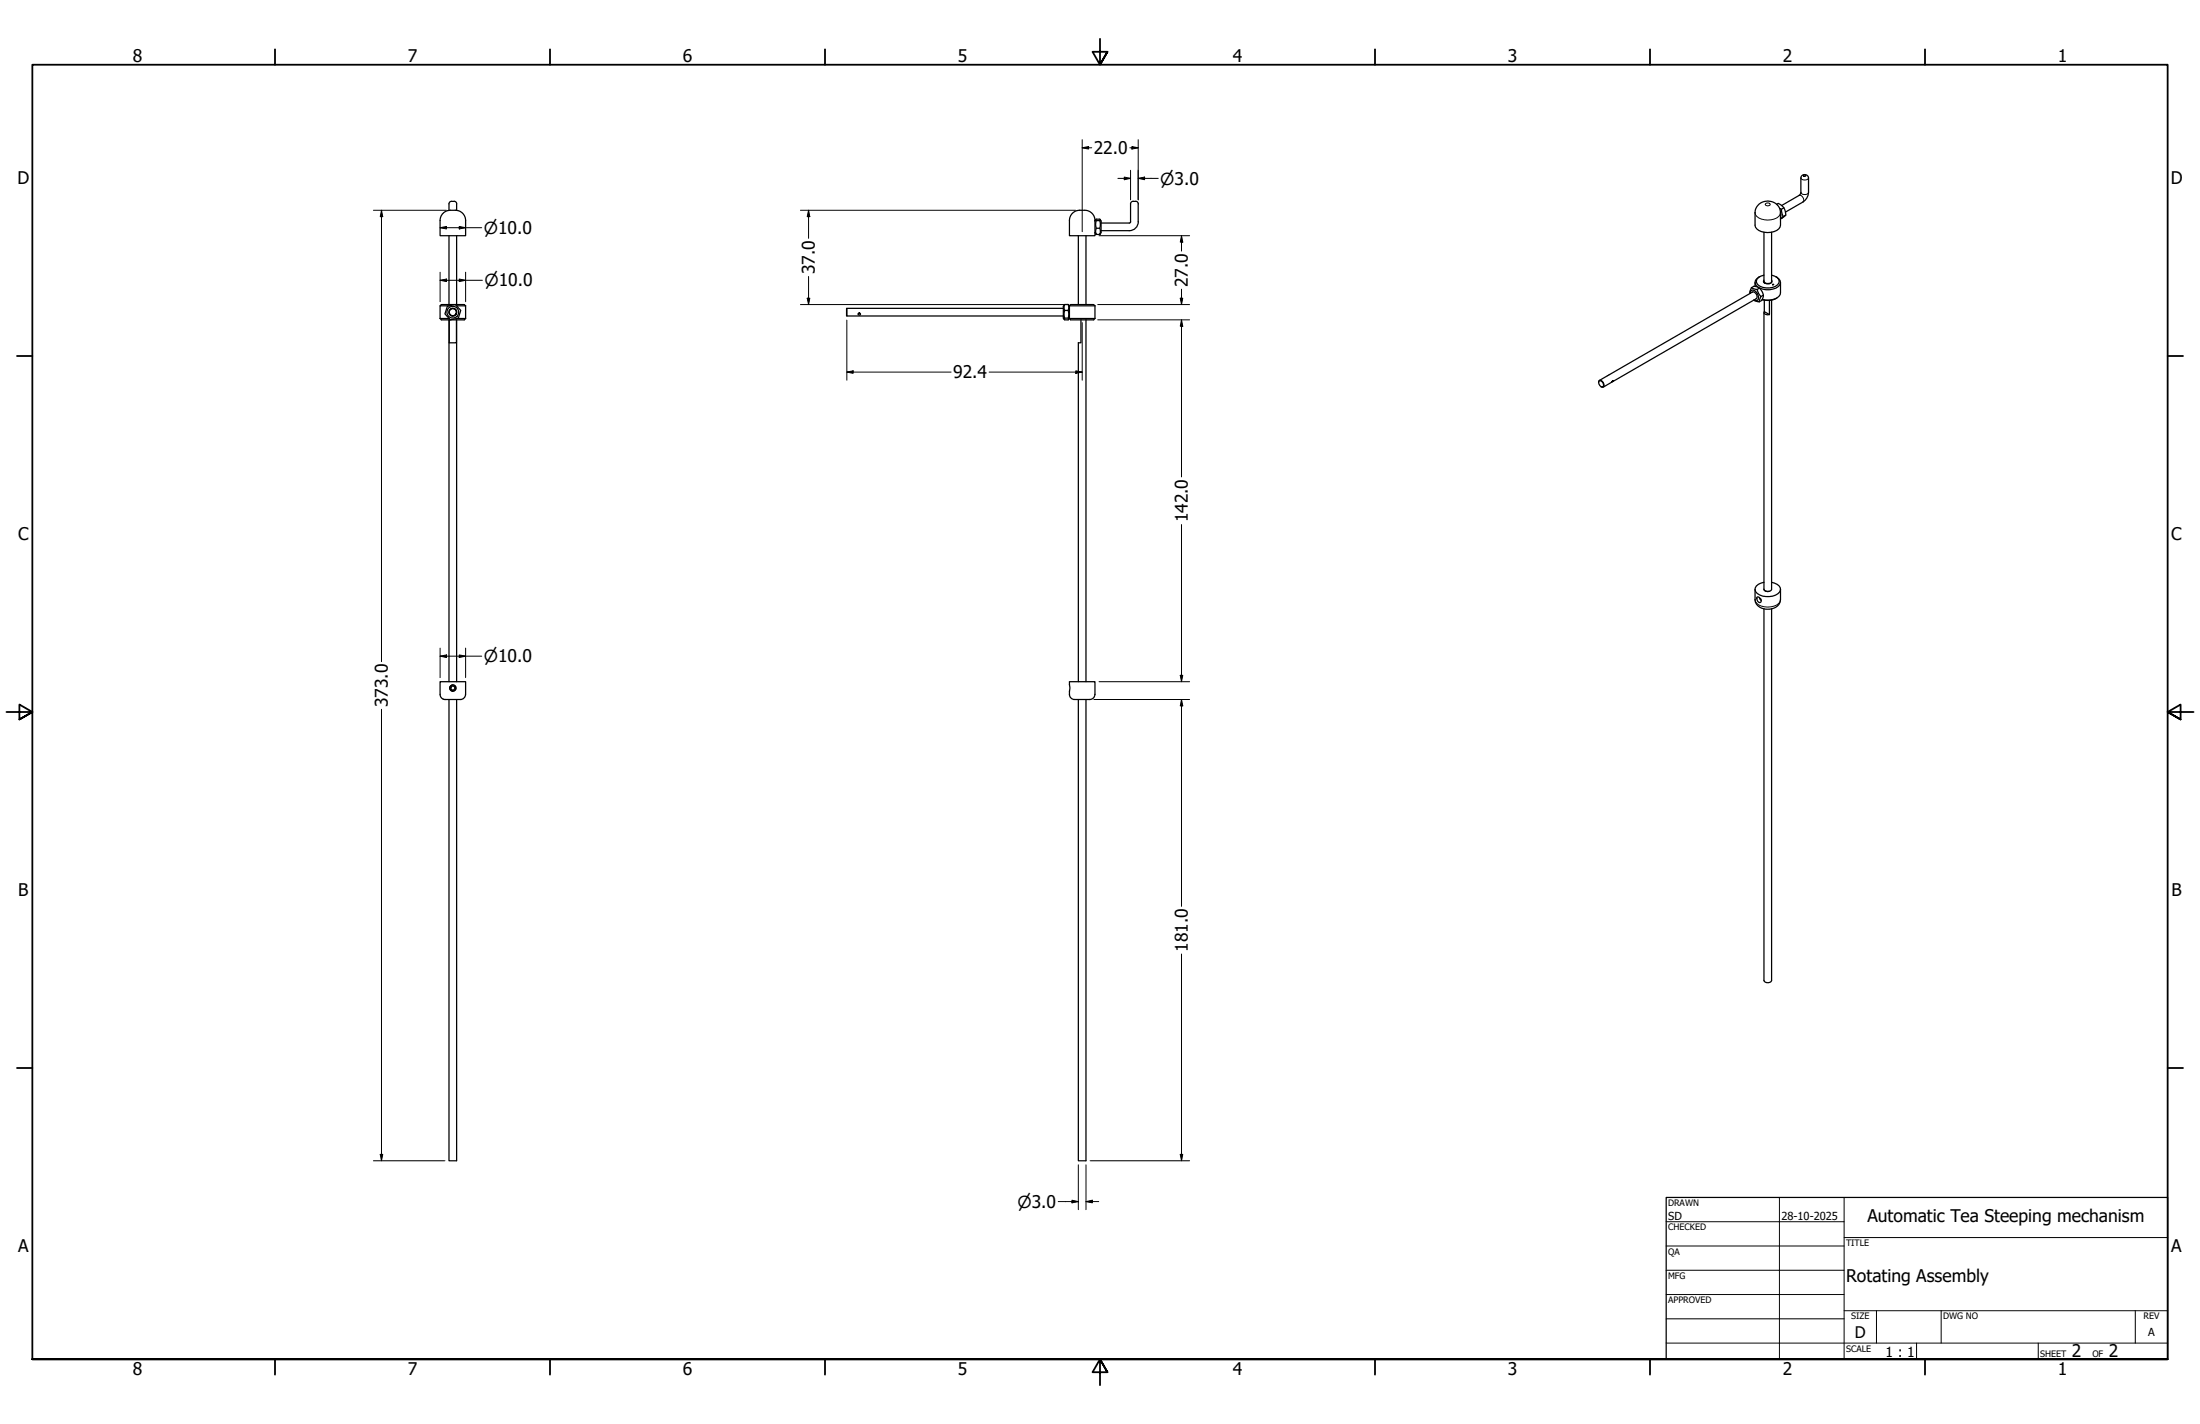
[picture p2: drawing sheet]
<svg xmlns="http://www.w3.org/2000/svg" width="864mm" height="559mm" viewBox="0 0 864 559" stroke-linecap="round" stroke-linejoin="round" font-family="sans-serif">
<!-- layer: Visible (ANSI) -->
<g fill="none" stroke="#000" stroke-width=".49">
<path d="M178.3 79h-1a1.01 1.01 0 0 0-1.1 1v2.6M178.3 79a1.01 1.01 0 0 1 1 1l-.1 2.6M444.8 79a1.01 1.01 0 0 0-1 1v7M444.8 79h1a1.01 1.01 0 0 1 1 1v7M172.8 86.5v6h10v-6M176.2 92.5v27M178.8 82.5a4.8 4.8 0 0 0-5.7 2.5l-.3 1.5M178.8 82.5a4 4 0 0 1 4 4M179.2 92.5v27M419.8 86.5v6h10v-1.2M423.3 92.5v27M423.8 82.5a4.8 4.8 0 0 1 5.7 2.5l.3 1.5"/>
<path d="M423.8 82.5a4 4 0 0 0-4 4M426.3 92.5v27M429.8 86.5v4.8M430.1 86.2l-.3 .5M430.3 86.6h1.4M430.3 89.6h1.4M430.3 92h1.4M431.9 86.2l.3 .5v4.6l-.5 .7 .2-1.2-.2-1.2 .2-1.5-.2-1.5 .2-.3-.2-.3h-1.4l-.2 .3 .2 .3-.2 1.5 .2 3.9-.5-.7M443.8 87l-.5 .5h-11.1M446.8 87a3.5 3.5 0 0 1-3.5 3.5h-11.1M690.5 80.1a5.1 5.1 0 0 1 5.2-.9 5.1 5.1 0 0 1 3.2 4.3v4.9a4.4 4.4 0 0 1-5 2.9 4.4 4.4 0 0 1-5-2.9l.1-5.6 .4-1.3zM692.4 91.1v19.3a1.62 1.62 0 0 0 2.2 .8v.1"/>
<path d="M695.4 91.1v19.5l-.4 .6M697.4 80.2l.6-.4a4.1 4.1 0 0 1 2.8 4.9l-1.9 1.2M698.6 81.7l.7 .4 .7 2.9-1.1 .8M698.9 83.5v1.6M699.4 80.6l7.3-4.4 .2-6.4a1.51 1.51 0 0 1 1.5-1.3 1.51 1.51 0 0 1 1.5 1.3v5.7a4.8 4.8 0 0 1-2.2 3.8l-6.8 3.9M700.3 81.6l-1 .5M701 84.4l-1 .6M178.6 119.5h-5.4l-.4 .5v5M178.8 119.5h3.4l.6 .5M417.9 119.5h1.4M687.1 115.1l.4-1.2a2.56 2.56 0 0 1 2.4 1.3 2.56 2.56 0 0 1-.1 2.7l-1.2-.2M687.5 112.9a2.8 2.8 0 0 1 4.2 1.4 2.71 2.71 0 0 1-1.1 4.2"/>
<path d="M687.5 112.9l-.6 1.6v.7M687.5 112.9l2.3 .7 .5 1.5 .9 1.3-.6 2.1-2.2-.7M688.9 110.8v1.6M690.7 113l-.9 .6M690.7 108.6a2.22 2.22 0 0 0-1.7 1.8 2.22 2.22 0 0 0 1.1 2.3M692.2 115.8l-1 .6M692.4 110.5l.4 .7M692.4 110l-.2 .4a1.91 1.91 0 0 0 3.4 0l-.2-.4M692.4 108a2.79 2.79 0 0 0-2.8 3.1 5.8 5.8 0 0 0 8.7 0 2.19 2.19 0 0 0-1.7-2.8l-1.2-.3M692.6 110.8v.1M692.6 117.8v4.5M694.6 117.9v5.5"/>
<path d="M695.4 117.8v113.4a1.72 1.72 0 0 1-3 0M695.8 111.6h.5zM697.1 108.6a2.31 2.31 0 0 1 1.8 2.2 2.31 2.31 0 0 1-1.8 2.3 7.8 7.8 0 0 1-6.4-.1M697.5 116.9l-.4 .3a7 7 0 0 1-5.4 .4M698.9 110.8v4.1a4.2 4.2 0 0 1-4.7 2.9l-2.4-.3M172.8 125l.4 .5h3.6M172.8 125h3.5M172.8 120h3.5M175.6 120.2l3.1-.7 2.2 2.3-1 3-3.1 .7-2.1-2.3zM176.2 125.5v142M176.4 125.5v9h2.8v-9M179.2 125h3.6"/>
<path d="M179.2 120h3.6M179.2 125.5v142M182.8 125l-.6 .5h-5.3M182.8 120v5M332.4 121v3M417.4 121l-85.1 .1 .1 2.9h85M417.9 121.8h1.4M417.9 124.8h1.4M419.8 120.2l-.5-.7 .3 1.1-.3 1.2 .3 1.5-.3 1.5 .3 .4-.3 .3-1.6-.2 .2-3.5-.2-1.2 .2-1.1-.5 .7v4.6l.3 .5M419.8 125l.5 .5h9l.5-.5M419.8 120l.5-.5h9l.5 .5M419.8 125h10"/>
<path d="M419.8 120h10M419.8 120v5M419.8 124.8l-.3 .5M424.3 125.5v9h-1v133M426.3 125.5v142M429.8 120v5M692.4 122.7v108.5M692.6 122.3l-.2 .4a1.7 1.7 0 0 0 2.2 .7M692.6 122.3l2 1.1M627.5 150.1l.1-.6a1.48 1.48 0 0 1 1.8 .6 1.48 1.48 0 0 1-.3 1.9l-.6-.2M627.7 149.5l.4-.1a1.5 1.5 0 0 1 1.2 .9 1.5 1.5 0 0 1-.3 1.6 1.84 1.84 0 0 1-1.3-2.4zM627.8 149.3l60.2-34.7a1.73 1.73 0 0 1 1.4 2.6l-56.3 32.6"/>
<path d="M632.6 150l-3.2 1.9M632.8 149.7l.5-.3-.7 .6zM688.9 231.2v4.1a4.7 4.7 0 0 0 5.8 3.7l1.6-.3a3.9 3.9 0 0 0 2.6-3.4v-4.1M689.8 234.2a1.43 1.43 0 0 1 1.3 2.2 1.45 1.45 0 0 1-1.3-2.2zM690.6 234.5l.8 1.2M691 234.9l.1 .2M691.1 235l.1 .2M692.4 228.5a3.6 3.6 0 0 0-3.5 3 5 5 0 0 0 5.7 2.6 3.6 3.6 0 0 0 4.3-3.4 4.3 4.3 0 0 0-3.5-2.2M692.4 231.2a1.67 1.67 0 0 0 2.2 .9M692.4 238.9v145.9a1.72 1.72 0 0 0 3 0v-145.9M172.8 267.5h10l-.1 5-.5 1.4-1.4 .6h-6.3a2.09 2.09 0 0 1-1.7-2zM176.2 274.5v181h3v-181"/>
<path d="M177.4 269.2l.9 .1 .3 .8-.5 .7-.9-.1-.3-.8zM419.8 267.5h10v5l-.6 1.4-1.4 .6h-6a2.39 2.39 0 0 1-2-3.4zM423.3 274.5v181h3v-181"/>
<circle cx="177.7" cy="122.5" r="1.5"/>
<circle cx="177.7" cy="122.5" r="1.39"/>
<circle cx="177.7" cy="122.5" r="2.31"/>
<circle cx="337.3" cy="123.3" r=".48"/>
<circle cx="177.7" cy="270" r="1.18"/>
<circle cx="177.8" cy="270" r="1.26"/>
</g>
<!-- layer: Visible Narrow (ANSI) -->
<path d="M693 79.9a1.26 1.26 0 0 1 1.9 .2 1.1 1.1 0 0 1-.9 .7 1.1 1.1 0 0 1-1.1-.5zM706.3 76.7a1.73 1.73 0 0 1 1.4 2.6M706.9 69.8a1.75 1.75 0 0 0 3 0M706.9 75.5a1.75 1.75 0 0 0 3 0M707.9 68.9l.3-.2 .7 .2-.4 .4zM688.9 83.5a4.4 4.4 0 0 0 5 2.9 4.4 4.4 0 0 0 5-2.9M688.9 235.3a4.4 4.4 0 0 0 5 2.9 4.4 4.4 0 0 0 5-2.9" fill="none" stroke="#000" stroke-width=".39"/>
<!-- layer: Border (ANSI) -->
<g fill="none" stroke="#000" stroke-width=".71">
<path d="M107.9 19.4v6M215.9 19.4v6M323.8 19.4v6M431.8 15.2v10.2l-2.9-5.1h5.8l-2.9 5.1 2.9-5.1M539.8 19.4v6M647.7 19.4v6M755.6 19.4v6M6.7 139.7h6M850.9 139.7h6M2.5 279.4h10.2l-5.1-2.9v5.8l5.1-2.9-5.1 2.9M861.1 279.4h-10.2l5.1-2.9v5.8l-5.1-2.9 5.1 2.9M6.7 419.1h6"/>
<path d="M850.9 419.1h6M12.7 533.4v-508h838.2v508h-838.2h838.2M107.9 533.4v6M215.9 533.4v6M323.8 533.4v6M434.7 538.5l-2.9-5.1 2.9 5.1h-5.8l2.9-5.1v10.2M539.8 533.4v6M647.7 533.4v6M755.6 533.4v6"/>
</g>
<!-- layer: Title (ANSI) -->
<g fill="none" stroke="#000" stroke-width=".39">
<path d="M654 479.4h69.9M698.5 469.9v63.5M723.9 469.9v63.5M654 488.9h69.9M654 498.5h69.9M723.9 485.6h127M654 508h69.9M654 517.5h69.9M723.9 514.3h127M736.6 514.3v12.7M762 514.3v12.7M838.2 514.3v12.7"/>
<path d="M654 527h196.9M752.3 527v6.4M800.1 527v6.4"/>
</g>
<path d="M654 469.9h196.9v63.5h-196.9z" fill="none" stroke="#000" stroke-width=".49"/>
<!-- layer: Dimension (ANSI) -->
<g fill="none" stroke="#000" stroke-width=".39">
<path d="M424.8 58l2.5-.5v1zM424.8 58h3.8M424.8 54.8v36.1M443.5 58h3.3M444.3 57.5l2.5 .5-2.5 .5zM446.8 54.8v23.6M438.8 70h5M441.3 69.5l2.5 .5-2.5 .5zM443.8 66.8v11.6M446.8 70l2.5-.5v1zM446.8 70h7.9M146.6 82.5h28.6"/>
<path d="M149.8 82.5l.4 2.5h-.9zM149.8 82.5v177.1M172.8 89.4l2.5-.5v1zM172.8 89.4h16.3M180.3 88.9l2.5 .5-2.5 .5zM314.2 82.5h108M317.4 82.5l.5 2.5h-1zM317.4 82.5v11M431.4 92.5h35.6M463.8 92.5l.5 2.5h-1zM463.8 92.5v6M172.8 110l2.5-.5v1z"/>
<path d="M172.8 110h16.6M172.8 106.8v11.6M180.3 109.5l2.5 .5-2.5 .5zM182.8 106.8v11.6M314.2 119.5h104.5M316.9 117h1l-.5 2.5zM317.4 108.5v11M430.9 119.5h36.1M463.3 117h1l-.5 2.5zM463.8 113.5v6M332.4 125.6v23.6M424.8 126.6v22.6"/>
<path d="M430.9 125.5h36.1M463.8 125.5l.5 2.5h-1zM463.8 125.5v61.6M332.4 146l2.5-.5v1zM332.4 146h40.9M388.3 146h36.5M422.3 145.5l2.5 .5-2.5 .5zM463.8 205.8v61.7M172.8 257.5l2.5-.5v1zM172.8 254.3v11.6M172.8 257.5h16.3M180.3 257l2.5 .5-2.5 .5z"/>
<path d="M182.8 254.3v11.6M149.8 278.3v177.2M429.4 274.5h37.6M431.4 267.5h35.6M463.3 265h1l-.5 2.5zM463.8 274.5l.5 2.5h-1zM463.8 274.5v81.2M463.8 374.4v81.1M146.6 455.5h28.1M149.3 453h.9l-.4 2.5zM423.3 457.1v17.6M426.3 457.1v17.6"/>
<path d="M427.9 455.5h39.1M463.3 453h1l-.5 2.5zM415.4 471.5h7.9M420.8 471l2.5 .5-2.5 .5zM426.3 471.5l2.5-.5v1zM426.3 471.5h5"/>
</g>
<g fill="#000">
<path d="M424.8 58l2.5-.5v1z" fill-rule="evenodd"/>
<path d="M444.3 57.5l2.5 .5-2.5 .5z" fill-rule="evenodd"/>
<path d="M441.3 69.5l2.5 .5-2.5 .5z" fill-rule="evenodd"/>
<path d="M446.8 70l2.5-.5v1z" fill-rule="evenodd"/>
<path d="M149.8 82.5l.4 2.5h-.9z" fill-rule="evenodd"/>
<path d="M172.8 89.4l2.5-.5v1z" fill-rule="evenodd"/>
<path d="M180.3 88.9l2.5 .5-2.5 .5z" fill-rule="evenodd"/>
<path d="M317.4 82.5l.5 2.5h-1z" fill-rule="evenodd"/>
<path d="M463.8 92.5l.5 2.5h-1z" fill-rule="evenodd"/>
<path d="M172.8 110l2.5-.5v1z" fill-rule="evenodd"/>
<path d="M180.3 109.5l2.5 .5-2.5 .5z" fill-rule="evenodd"/>
<path d="M316.9 117h1l-.5 2.5z" fill-rule="evenodd"/>
<path d="M463.3 117h1l-.5 2.5z" fill-rule="evenodd"/>
<path d="M463.8 125.5l.5 2.5h-1z" fill-rule="evenodd"/>
<path d="M332.4 146l2.5-.5v1z" fill-rule="evenodd"/>
<path d="M422.3 145.5l2.5 .5-2.5 .5z" fill-rule="evenodd"/>
<path d="M172.8 257.5l2.5-.5v1z" fill-rule="evenodd"/>
<path d="M180.3 257l2.5 .5-2.5 .5z" fill-rule="evenodd"/>
<path d="M463.3 265h1l-.5 2.5z" fill-rule="evenodd"/>
<path d="M463.8 274.5l.5 2.5h-1z" fill-rule="evenodd"/>
<path d="M149.3 453h.9l-.4 2.5z" fill-rule="evenodd"/>
<path d="M463.3 453h1l-.5 2.5z" fill-rule="evenodd"/>
<path d="M420.8 471l2.5 .5-2.5 .5z" fill-rule="evenodd"/>
<path d="M426.3 471.5l2.5-.5v1z" fill-rule="evenodd"/>
</g>
<g font-size="6.8">
<text x="52.1" y="24.4">8</text>
<text x="160.1" y="24.4">7</text>
<text x="268" y="24.4">6</text>
<text x="376" y="24.4">5</text>
<text x="483.9" y="24.4">4</text>
<text x="591.9" y="24.4">3</text>
<text x="699.8" y="24.4">2</text>
<text x="807.8" y="24.4">1</text>
<text x="429.4" y="60.5">22.0</text>
<text x="6.8" y="72.4">D</text>
<text x="852.1" y="72.4">D</text>
<text x="319.9" y="107.7" transform="rotate(-90 319.9 107.7)">37.0</text>
<text x="466.3" y="112.7" transform="rotate(-90 466.3 112.7)">27.0</text>
<text x="374.1" y="148.5">92.4</text>
<text x="466.3" y="205" transform="rotate(-90 466.3 205)">142.0</text>
<text x="7.1" y="212.1">C</text>
<text x="852.3" y="212.1">C</text>
<text x="152.3" y="277.6" transform="rotate(-90 152.3 277.6)">373.0</text>
<text x="7.2" y="351.8">B</text>
<text x="852.4" y="351.8">B</text>
<text x="466.3" y="373.6" transform="rotate(-90 466.3 373.6)">181.0</text>
<text x="733" y="479.7">Automatic Tea Steeping mechanism</text>
<text x="7.1" y="491.5">A</text>
<text x="852.3" y="491.5">A</text>
<text x="724.7" y="503">Rotating Assembly</text>
<text x="813.3" y="532.6">2</text>
<text x="827.8" y="532.6">2</text>
<text x="52.1" y="539.4">8</text>
<text x="160.1" y="539.4">7</text>
<text x="268" y="539.4">6</text>
<text x="376" y="539.4">5</text>
<text x="483.9" y="539.4">4</text>
<text x="591.9" y="539.4">3</text>
<text x="699.8" y="539.4">2</text>
<text x="807.8" y="539.4">1</text>
</g>
<g font-size="6.5">
<text x="455.4" y="72.4">⌀3.0</text>
<text x="189.9" y="91.8">⌀10.0</text>
<text x="190.2" y="112.4">⌀10.0</text>
<text x="189.9" y="259.9">⌀10.0</text>
<text x="399.4" y="473.9">⌀3.0</text>
</g>
<text font-size="6.3" x="728.1" y="524.9">D</text>
<text font-size="5.5" x="740.2" y="532.6">1 : 1</text>
<g font-size="4.3">
<text x="654.8" y="478.6">SD</text>
<text x="699.3" y="478.6">28-10-2025</text>
<text x="843.2" y="524.2">A</text>
</g>
<g font-size="3.5">
<text x="654.8" y="473.2">DRAWN</text>
<text x="654.8" y="482.8">CHECKED</text>
<text x="724.7" y="488.9">TITLE</text>
<text x="654.8" y="492.3">QA</text>
<text x="654.8" y="501.8">MFG</text>
<text x="654.8" y="511.4">APPROVED</text>
<text x="726.7" y="517.7">SIZE</text>
<text x="762.8" y="517.7">DWG NO</text>
<text x="841.4" y="517.7">REV</text>
<text x="724.7" y="530.4">SCALE</text>
<text x="800.9" y="532.6">SHEET</text>
<text x="821.3" y="532.6">OF</text>
</g>
</svg>
